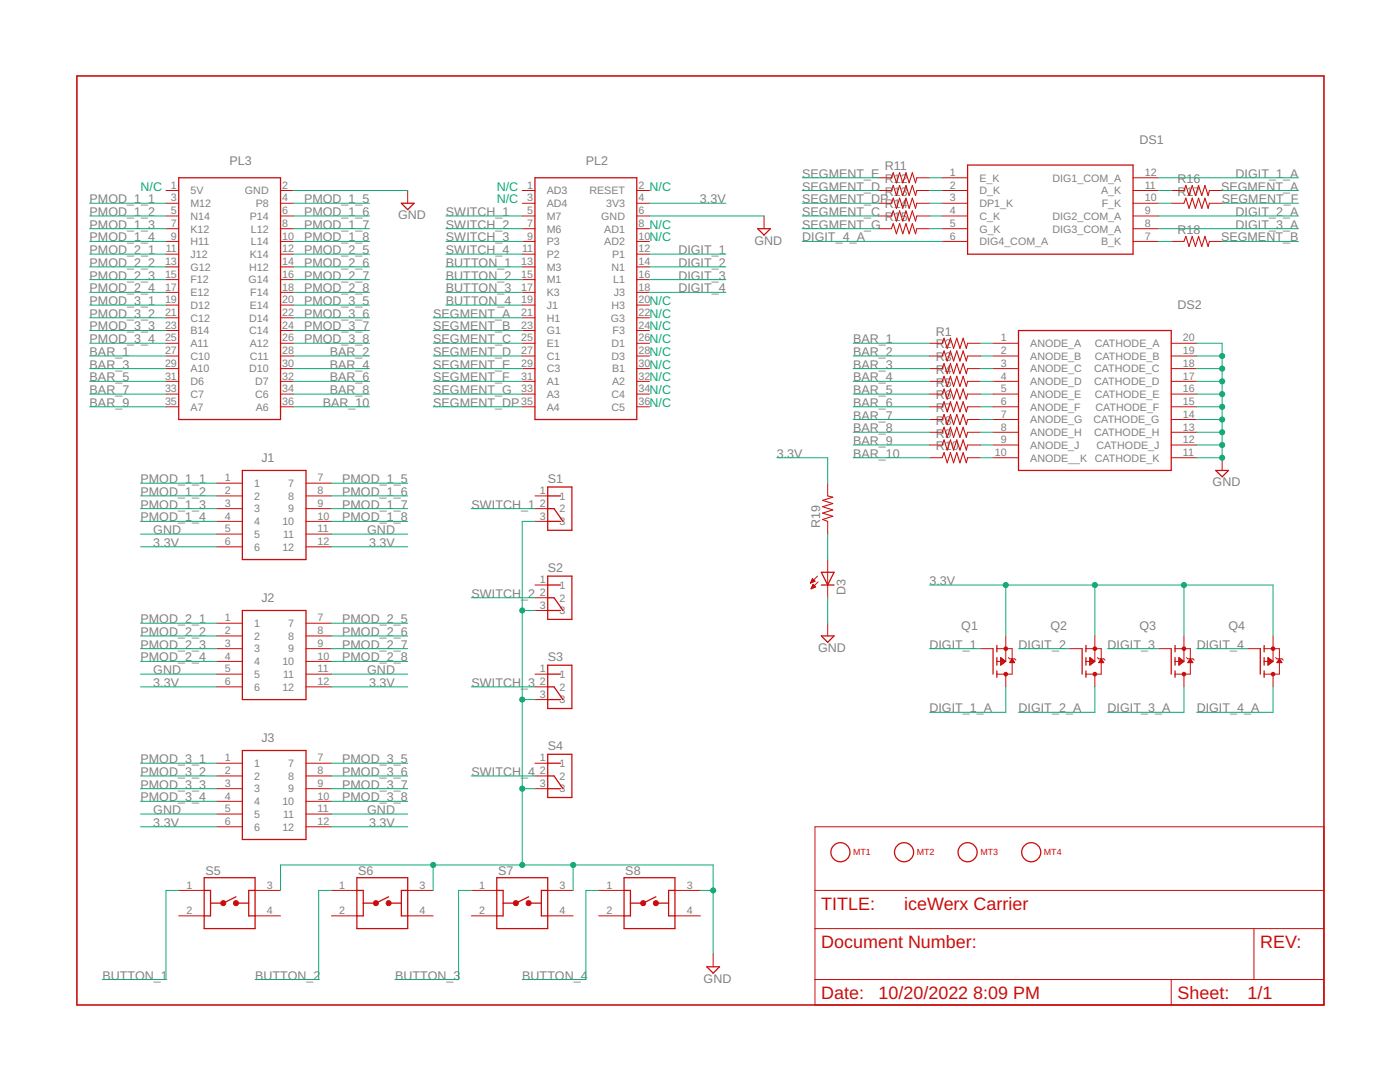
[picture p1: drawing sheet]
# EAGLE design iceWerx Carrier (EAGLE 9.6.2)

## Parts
D3  LED5MM  [LED5MM]
DS1  LDQ-M282RI  [LDQM282RI]
DS2  LTA-1000G  [DIPS762W50P254L2527H825Q20N]
J1  PMOD-SOCKET-FOR-HOST-BOARD  [PMOD-SOCKET-FOR-HOST-BOARD]
J2  PMOD-SOCKET-FOR-HOST-BOARD  [PMOD-SOCKET-FOR-HOST-BOARD]
J3  PMOD-SOCKET-FOR-HOST-BOARD  [PMOD-SOCKET-FOR-HOST-BOARD]
MT1  MOUNTING_HOLE-125_250_ROUND  [MT_125_250]
MT2  MOUNTING_HOLE-125_250_ROUND  [MT_125_250]
MT3  MOUNTING_HOLE-125_250_ROUND  [MT_125_250]
MT4  MOUNTING_HOLE-125_250_ROUND  [MT_125_250]
PL2  ICEWERX-PL2  [TE_4-1734506-1]
PL3  ICEWERX-PL3  [TE_4-1734506-1]
Q1  NX2301P  [SOT95P230X110-3N]
Q2  NX2301P  [SOT95P230X110-3N]
Q3  NX2301P  [SOT95P230X110-3N]
Q4  NX2301P  [SOT95P230X110-3N]
R1  R-US_0204/5  [0204/5]
R2  R-US_0204/5  [0204/5]
R3  R-US_0204/5  [0204/5]
R4  R-US_0204/5  [0204/5]
R5  R-US_0204/5  [0204/5]
R6  R-US_0204/5  [0204/5]
R7  R-US_0204/5  [0204/5]
R8  R-US_0204/5  [0204/5]
R9  R-US_0204/5  [0204/5]
R10  R-US_0204/5  [0204/5]
R11  R-US_0204/5  [0204/5]
R12  R-US_0204/5  [0204/5]
R13  R-US_0204/5  [0204/5]
R14  R-US_0204/5  [0204/5]
R15  R-US_0204/5  [0204/5]
R16  R-US_0204/5  [0204/5]
R17  R-US_0204/5  [0204/5]
R18  R-US_0204/5  [0204/5]
R19  R-US_0204/5  [0204/5]
S1  OS102011MS2QN1  [SW_OS102011MS2QN1]
S2  OS102011MS2QN1  [SW_OS102011MS2QN1]
S3  OS102011MS2QN1  [SW_OS102011MS2QN1]
S4  OS102011MS2QN1  [SW_OS102011MS2QN1]
S5  1825910-7  [SW_1825910-7]
S6  1825910-7  [SW_1825910-7]
S7  1825910-7  [SW_1825910-7]
S8  1825910-7  [SW_1825910-7]

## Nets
3.3V: J1.6 J1.12 J2.6 J2.12 J3.6 J3.12 PL2.4(3V3) Q1.2(S) Q2.2(S) Q3.2(S) Q4.2(S) R19.2
BAR_1: PL3.27(C10) R1.1
BAR_2: PL3.28(C11) R2.1
BAR_3: PL3.29(A10) R3.1
BAR_4: PL3.30(D10) R4.1
BAR_5: PL3.31(D6) R5.1
BAR_6: PL3.32(D7) R6.1
BAR_7: PL3.33(C7) R7.1
BAR_8: PL3.34(C6) R8.1
BAR_9: PL3.35(A7) R9.1
BAR_10: PL3.36(A6) R10.1
BUTTON_1: PL2.13(M3) S5.1
BUTTON_2: PL2.15(M1) S6.1
BUTTON_3: PL2.17(K3) S7.1
BUTTON_4: PL2.19(J1) S8.1
DIGIT_1: PL2.12(P1) Q1.1(G)
DIGIT_1_A: DS1.12(DIG1_COM_A) Q1.3(D)
DIGIT_2: PL2.14(N1) Q2.1(G)
DIGIT_2_A: DS1.9(DIG2_COM_A) Q2.3(D)
DIGIT_3: PL2.16(L1) Q3.1(G)
DIGIT_3_A: DS1.8(DIG3_COM_A) Q3.3(D)
DIGIT_4: PL2.18(J3) Q4.1(G)
DIGIT_4_A: DS1.6(DIG4_COM_A) Q4.3(D)
GND: D3.K(C) DS2.11(CATHODE_K) DS2.12(CATHODE_J) DS2.13(CATHODE_H) DS2.14(CATHODE_G) DS2.15(CATHODE_F) DS2.16(CATHODE_E) DS2.17(CATHODE_D) DS2.18(CATHODE_C) DS2.19(CATHODE_B) DS2.20(CATHODE_A) J1.5 J1.11 J2.5 J2.11 J3.5 J3.11 PL2.6(GND) PL3.2(GND) S1.3 S2.3 S3.3 S4.3 S5.3 S6.3 S7.3 S8.3
N$1: DS2.8(ANODE_H) R8.2
N$2: DS2.1(ANODE_A) R1.2
N$3: DS2.2(ANODE_B) R2.2
N$4: DS2.3(ANODE_C) R3.2
N$5: DS2.4(ANODE_D) R4.2
N$6: DS2.5(ANODE_E) R5.2
N$7: DS2.6(ANODE_F) R6.2
N$8: DS2.9(ANODE_J) R9.2
N$9: DS2.7(ANODE_G) R7.2
N$10: DS2.10(ANODE__K) R10.2
N$11: DS1.7(B_K) R18.1
N$12: DS1.10(F_K) R17.1
N$13: DS1.11(A_K) R16.1
N$14: DS1.1(E_K) R11.2
N$15: DS1.2(D_K) R12.2
N$16: DS1.3(DP1_K) R13.2
N$17: DS1.4(C_K) R14.2
N$18: DS1.5(G_K) R15.2
N$19: D3.A R19.1
PMOD_1_1: J1.1 PL3.3(M12)
PMOD_1_2: J1.2 PL3.5(N14)
PMOD_1_3: J1.3 PL3.7(K12)
PMOD_1_4: J1.4 PL3.9(H11)
PMOD_1_5: J1.7 PL3.4(P8)
PMOD_1_6: J1.8 PL3.6(P14)
PMOD_1_7: J1.9 PL3.8(L12)
PMOD_1_8: J1.10 PL3.10(L14)
PMOD_2_1: J2.1 PL3.11(J12)
PMOD_2_2: J2.2 PL3.13(G12)
PMOD_2_3: J2.3 PL3.15(F12)
PMOD_2_4: J2.4 PL3.17(E12)
PMOD_2_5: J2.7 PL3.12(K14)
PMOD_2_6: J2.8 PL3.14(H12)
PMOD_2_7: J2.9 PL3.16(G14)
PMOD_2_8: J2.10 PL3.18(F14)
PMOD_3_1: J3.1 PL3.19(D12)
PMOD_3_2: J3.2 PL3.21(C12)
PMOD_3_3: J3.3 PL3.23(B14)
PMOD_3_4: J3.4 PL3.25(A11)
PMOD_3_5: J3.7 PL3.20(E14)
PMOD_3_6: J3.8 PL3.22(D14)
PMOD_3_7: J3.9 PL3.24(C14)
PMOD_3_8: J3.10 PL3.26(A12)
SEGMENT_A: PL2.21(H1) R16.2
SEGMENT_B: PL2.23(G1) R18.2
SEGMENT_C: PL2.25(E1) R14.1
SEGMENT_D: PL2.27(C1) R12.1
SEGMENT_DP: PL2.35(A4) R13.1
SEGMENT_E: PL2.29(C3) R11.1
SEGMENT_F: PL2.31(A1) R17.2
SEGMENT_G: PL2.33(A3) R15.1
SWITCH_1: PL2.5(M7) S1.2
SWITCH_2: PL2.7(M6) S2.2
SWITCH_3: PL2.9(P3) S3.2
SWITCH_4: PL2.11(P2) S4.2
Unconnected: MT1.1 MT2.1 MT3.1 MT4.1 PL2.1(AD3) PL2.2(RESET) PL2.3(AD4) PL2.8(AD1) PL2.10(AD2) PL2.20(H3) PL2.22(G3) PL2.24(F3) PL2.26(D1) PL2.28(D3) PL2.30(B1) PL2.32(A2) PL2.34(C4) PL2.36(C5) PL3.1(5V) S1.1 S2.1 S3.1 S4.1 S5.2 S5.4 S6.2 S6.4 S7.2 S7.4 S8.2 S8.4

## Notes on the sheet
- N/C | N/C | N/C
- N/C
- N/C
- N/C
- N/C
- N/C
- N/C
- N/C
- N/C
- N/C
- N/C
- N/C
- N/C
